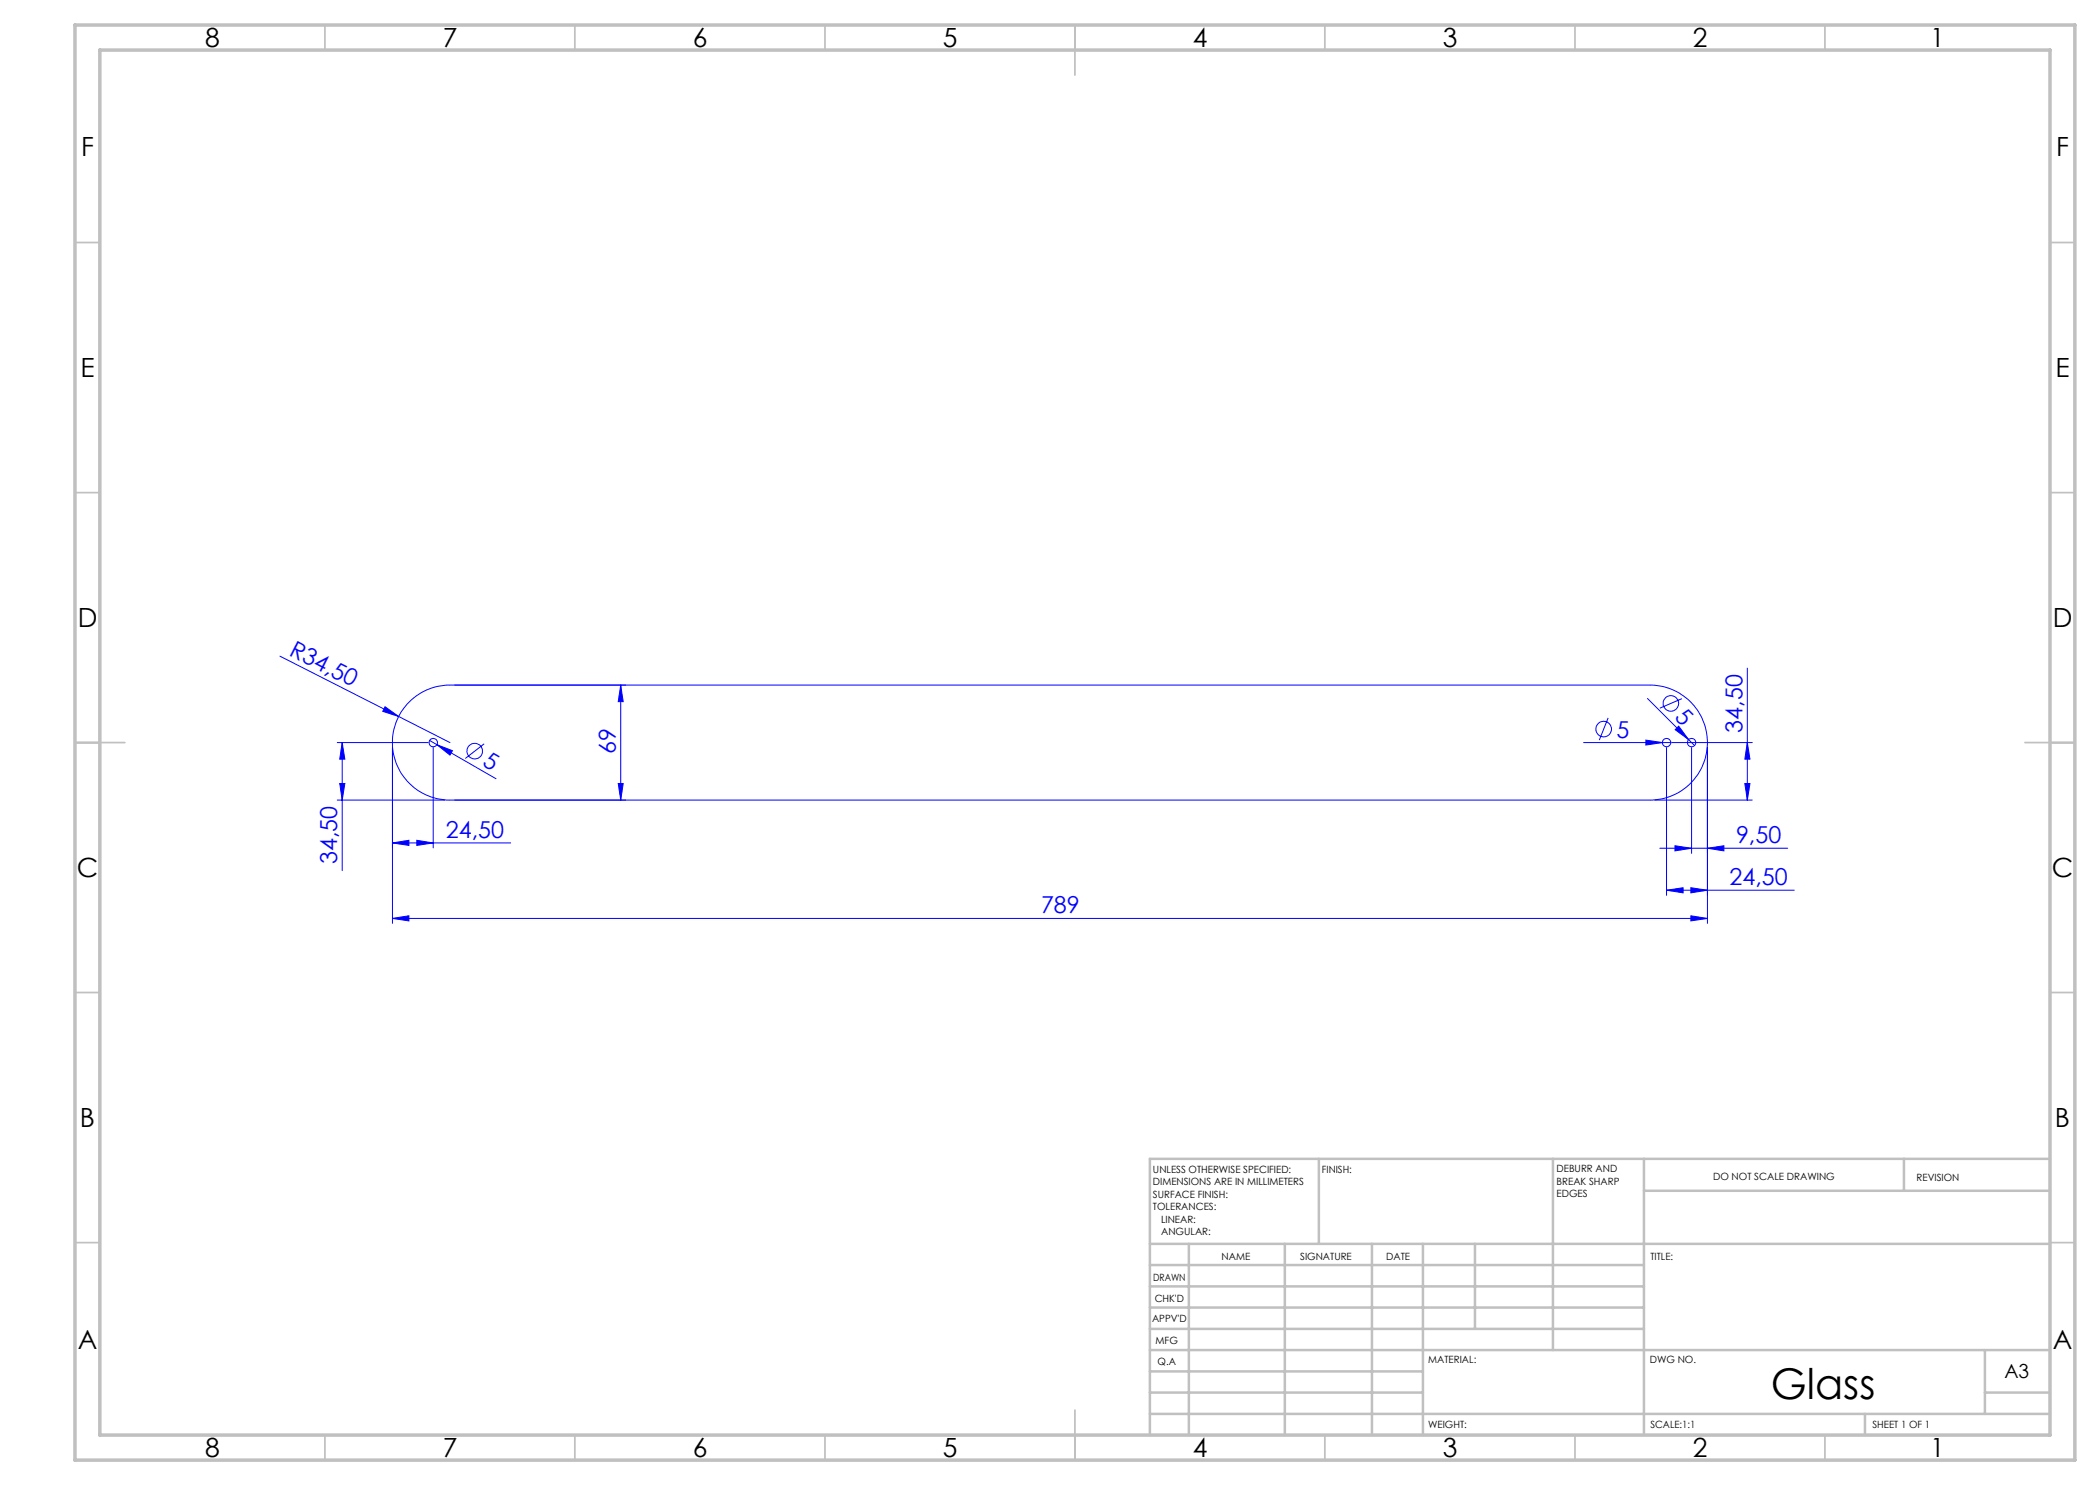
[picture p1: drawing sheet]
<svg xmlns="http://www.w3.org/2000/svg" width="420mm" height="297mm" viewBox="0 0 420 297" stroke-linecap="round" stroke-linejoin="round" font-family="sans-serif">
<g fill="none" stroke="#00f" stroke-width=".2">
<path d="M56 131.2l23.7 12.1M124.1 137l.5 3.3h-1zM124.1 137v23M329.5 139.7l9.4 9.4M336.4 139.7l-4.4 1.9M349.5 133.6v26.4M67.5 148.5h18.2M67.9 156.7h1.1l-.6 3.3zM68.4 148.5l.6 3.3h-1.1zM68.4 148.5v25.6M77 141.4l2.7 1.9-3.1-1zM78.5 149.5v35.2"/>
<path d="M79.7 143.3l10.3 5.2M81.8 140.5a11.4 11.4 0 0 1 8.2-3.5h240a11.5 11.5 0 0 1 11.5 11.5 11.5 11.5 0 0 1-11.5 11.5h-240a11.5 11.5 0 0 1-10.6-7 11.5 11.5 0 0 1 2.4-12.5zM85.9 148.1l1.5 .8M86.6 149.5v20.1M87.4 148.9l3.1 1.2-.5 .9zM87.4 148.9l11.8 6.8M96.8 148.8l-3.7 2.9M123.6 156.7h1l-.5 3.3zM316.7 148.5h17.5M321.6 143.6l-1.7 4.4M329.2 148l3.3 .5-3.3 .5zM333.3 149.5v29.6"/>
<path d="M334.3 148.5h16.1M335 145.9l.7-.7 2 2.7zM338.3 149.5v21.2M341.5 149.5v35.2M349 156.7h1l-.5 3.3zM349.5 148.5l.5 3.3h-1zM67.5 160h21.5M78.5 168.6l3.3-.5v1zM78.5 168.6h23.6M83.4 168.1l3.2 .5-3.2 .5zM331 160h19.4M332 169.6h25.5"/>
<path d="M333.3 178l3.3-.5v1.1zM333.3 178h25.5M335 169.2l3.3 .4-3.3 .6zM338.2 177.5l3.3 .5-3.3 .6zM341.5 169.6l3.3-.4v1zM78.5 183.7l3.3-.5v1zM78.5 183.7h263M338.2 183.2l3.3 .5-3.3 .5z"/>
<circle cx="86.6" cy="148.5" r=".84"/>
<circle cx="95" cy="150.2" r="1.57"/>
<circle cx="320.7" cy="145.8" r="1.56"/>
<circle cx="333.3" cy="148.5" r=".84"/>
<circle cx="334.2" cy="140.7" r="1.56"/>
<circle cx="338.3" cy="148.5" r=".84"/>
</g>
<g fill="none" stroke="#c0c0c0" stroke-width=".35">
<path d="M65 5v5M115 5v5M165 5v5M215 5v10M265 5v5M315 5v5M365 5v5M15 48.5h5M410 48.5h5M15 98.5h5M410 98.5h5M15 148.5h10"/>
<path d="M405 148.5h10M15 198.5h5M410 198.5h5M15 248.5h5M410 248.5h5M65 287v5M115 287v5M165 287v5M215 282v10M265 287v5M315 287v5M365 287v5"/>
</g>
<g fill="none" stroke="#c0c0c0" stroke-width=".5">
<path d="M263.8 231.8v17M310.6 231.8v38.2M328.8 231.8v55.2M328.8 238.2h81.2M380.8 231.8v6.4M410 231.8h-180v55.2M230 248.8h180M230 257.3h98.8M230 253h98.8M237.8 248.8v38.2M257 248.8v38.2M274.4 248.8v38.2"/>
<path d="M284.6 248.8v38.2M295 248.8v17M230 265.8h98.8M230 261.5h98.8M230 278.5h54.6M230 274.3h54.6M230 270h180M397 278.5h13M397 270v12.8M230 282.8h180M373 282.8v4.2"/>
</g>
<path d="M15 5h400v287h-400zM20 10h390v277h-390z" fill="none" stroke="#c0c0c0" stroke-width=".7"/>
<g fill="#00f">
<path d="M335 145.9l.7-.7 2 2.7z"/>
<path d="M77 141.4l2.7 1.9-3.1-1z"/>
<path d="M329.2 148l3.3 .5-3.3 .5z"/>
<path d="M87.4 148.9l3.1 1.2-.5 .9z"/>
<path d="M78.5 183.7l3.3-.5v1zM338.2 183.2l3.3 .5-3.3 .5z"/>
<path d="M333.3 178l3.3-.5v1.1zM338.2 177.5l3.3 .5-3.3 .6z"/>
<path d="M83.4 168.1l3.2 .5-3.2 .5zM78.5 168.6l3.3-.5v1z"/>
<path d="M335 169.2l3.3 .4-3.3 .6zM341.5 169.6l3.3-.4v1z"/>
<path d="M68.4 148.5l.6 3.3h-1.1zM67.9 156.7h1.1l-.6 3.3zM349.5 148.5l.5 3.3h-1zM349 156.7h1l-.5 3.3z"/>
<path d="M124.1 137l.5 3.3h-1zM123.6 156.7h1l-.5 3.3z"/>
</g>
<text font-size="8.5" x="354.2" y="279.7">Glass</text>
<g font-size="5.3">
<text x="41" y="9.5">8</text>
<text x="88.5" y="9.5">7</text>
<text x="138.5" y="9.5">6</text>
<text x="188.5" y="9.5">5</text>
<text x="238.5" y="9.5">4</text>
<text x="288.5" y="9.5">3</text>
<text x="338.5" y="9.5">2</text>
<text x="386" y="9.5">1</text>
<text x="16.2" y="31.3">F</text>
<text x="411.2" y="31.3">F</text>
<text x="16.1" y="75.5">E</text>
<text x="411.1" y="75.5">E</text>
<text x="15.5" y="125.5">D</text>
<text x="410.5" y="125.5">D</text>
<text x="15.4" y="175.5">C</text>
<text x="410.4" y="175.5">C</text>
<text x="16" y="225.5">B</text>
<text x="411" y="225.5">B</text>
<text x="15.5" y="269.8">A</text>
<text x="410.5" y="269.8">A</text>
<text x="41" y="291.5">8</text>
<text x="88.5" y="291.5">7</text>
<text x="138.5" y="291.5">6</text>
<text x="188.5" y="291.5">5</text>
<text x="238.5" y="291.5">4</text>
<text x="288.5" y="291.5">3</text>
<text x="338.5" y="291.5">2</text>
<text x="386" y="291.5">1</text>
</g>
<g font-size="4.7" fill="#00f">
<text x="57.6" y="130.9" transform="rotate(27 57.6 130.9)">R34,50</text>
<text x="334.8" y="143.7" transform="rotate(45 334.8 143.7)">5</text>
<text x="323.3" y="147.5">5</text>
<text x="348.5" y="146.5" transform="rotate(-90 348.5 146.5)">34,50</text>
<text x="96.3" y="153" transform="rotate(30 96.3 153)">5</text>
<text x="123.1" y="150.9" transform="rotate(-90 123.1 150.9)">69</text>
<text x="89.2" y="167.5">24,50</text>
<text x="67.5" y="172.8" transform="rotate(-90 67.5 172.8)">34,50</text>
<text x="347.2" y="168.6">9,50</text>
<text x="345.9" y="177">24,50</text>
<text x="208.2" y="182.6">789</text>
</g>
<text font-size="3.9" x="400.9" y="275.5">A3</text>
<g font-size="2">
<text x="230.6" y="234.6">UNLESS OTHERWISE SPECIFIED:</text>
<text x="230.6" y="237.1">DIMENSIONS ARE IN MILLIMETERS</text>
<text x="230.6" y="239.6">SURFACE FINISH:</text>
<text x="264.4" y="234.6">FINISH:</text>
<text x="311.3" y="234.5">DEBURR AND</text>
<text x="311.3" y="237">BREAK SHARP</text>
<text x="311.3" y="239.5">EDGES</text>
<text x="342.6" y="236">DO NOT SCALE DRAWING</text>
<text x="383.3" y="236.2">REVISION</text>
<text x="230.6" y="242.1">TOLERANCES:</text>
<text x="232.2" y="244.6">LINEAR:</text>
<text x="232.2" y="247.1">ANGULAR:</text>
<text x="244.3" y="252">NAME</text>
<text x="260" y="251.9">SIGNATURE</text>
<text x="277.2" y="251.9">DATE</text>
<text x="330.1" y="251.9">TITLE:</text>
<text x="230.6" y="256.1">DRAWN</text>
<text x="230.9" y="260.3">CHK'D</text>
<text x="230.4" y="264.4">APPV'D</text>
<text x="231.1" y="268.8">MFG</text>
<text x="231.5" y="273">Q.A</text>
<text x="285.6" y="272.5">MATERIAL:</text>
<text x="330" y="272.5">DWG NO.</text>
<text x="285.6" y="285.5">WEIGHT:</text>
<text x="330.1" y="285.6">SCALE:1:1</text>
<text x="374.5" y="285.6">SHEET 1 OF 1</text>
</g>
</svg>
